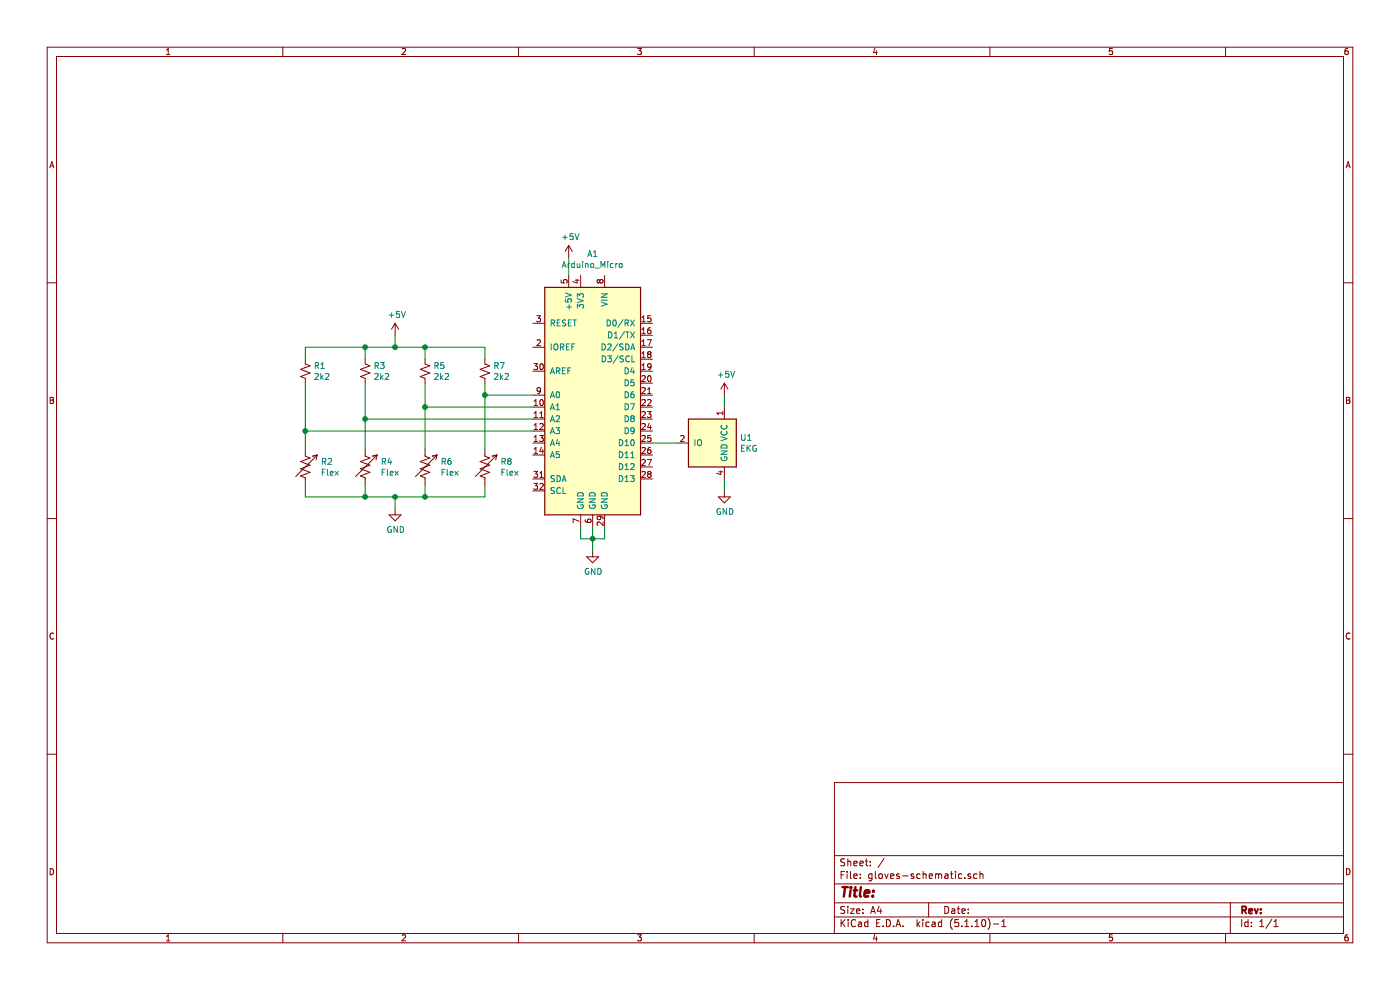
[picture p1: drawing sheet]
EESchema Schematic File Version 4
EELAYER 30 0
EELAYER END
$Descr A4 11693 8268
encoding utf-8
Sheet 1 1
Title ""
Date ""
Rev ""
Comp ""
Comment1 ""
Comment2 ""
Comment3 ""
Comment4 ""
$EndDescr
$Comp
L device:R_Small_US R1
U 1 1
P 2550 3100
F 0 "R1" H 2618 3146 50  0000 L CNN
F 1 "2k2" H 2618 3055 50  0000 L CNN
F 2 "" H 2550 3100 50  0001 C CNN
F 3 "~" H 2550 3100 50  0001 C CNN
	1    2550 3100
	1    0    0    -1  
$EndComp
$Comp
L device:R_Small_US R3
U 1 1
P 3050 3100
F 0 "R3" H 3118 3146 50  0000 L CNN
F 1 "2k2" H 3118 3055 50  0000 L CNN
F 2 "" H 3050 3100 50  0001 C CNN
F 3 "~" H 3050 3100 50  0001 C CNN
	1    3050 3100
	1    0    0    -1  
$EndComp
$Comp
L device:R_Small_US R5
U 1 1
P 3550 3100
F 0 "R5" H 3618 3146 50  0000 L CNN
F 1 "2k2" H 3618 3055 50  0000 L CNN
F 2 "" H 3550 3100 50  0001 C CNN
F 3 "~" H 3550 3100 50  0001 C CNN
	1    3550 3100
	1    0    0    -1  
$EndComp
$Comp
L device:R_Small_US R7
U 1 1
P 4050 3100
F 0 "R7" H 4118 3146 50  0000 L CNN
F 1 "2k2" H 4118 3055 50  0000 L CNN
F 2 "" H 4050 3100 50  0001 C CNN
F 3 "~" H 4050 3100 50  0001 C CNN
	1    4050 3100
	1    0    0    -1  
$EndComp
Wire Wire Line
	2550 3000 2550 2900
Wire Wire Line
	4050 2900 4050 3000
Wire Wire Line
	3550 3000 3550 2900
Wire Wire Line
	3050 3000 3050 2900
$Comp
L power:GND #PWR02
U 1 1
P 3300 4250
F 0 "#PWR02" H 3300 4000 50  0001 C CNN
F 1 "GND" H 3305 4077 50  0000 C CNN
F 2 "" H 3300 4250 50  0001 C CNN
F 3 "" H 3300 4250 50  0001 C CNN
	1    3300 4250
	1    0    0    -1  
$EndComp
$Comp
L power:+5V #PWR01
U 1 1
P 3300 2800
F 0 "#PWR01" H 3300 2650 50  0001 C CNN
F 1 "+5V" H 3315 2973 50  0000 C CNN
F 2 "" H 3300 2800 50  0001 C CNN
F 3 "" H 3300 2800 50  0001 C CNN
	1    3300 2800
	1    0    0    -1  
$EndComp
Wire Wire Line
	3300 2800 3300 2900
$Comp
L device:R_Variable_US R2
U 1 1
P 2550 3900
F 0 "R2" H 2678 3946 50  0000 L CNN
F 1 "Flex" H 2678 3855 50  0000 L CNN
F 2 "" V 2480 3900 50  0001 C CNN
F 3 "~" H 2550 3900 50  0001 C CNN
	1    2550 3900
	1    0    0    -1  
$EndComp
$Comp
L device:R_Variable_US R4
U 1 1
P 3050 3900
F 0 "R4" H 3178 3946 50  0000 L CNN
F 1 "Flex" H 3178 3855 50  0000 L CNN
F 2 "" V 2980 3900 50  0001 C CNN
F 3 "~" H 3050 3900 50  0001 C CNN
	1    3050 3900
	1    0    0    -1  
$EndComp
$Comp
L device:R_Variable_US R8
U 1 1
P 4050 3900
F 0 "R8" H 4178 3946 50  0000 L CNN
F 1 "Flex" H 4178 3855 50  0000 L CNN
F 2 "" V 3980 3900 50  0001 C CNN
F 3 "~" H 4050 3900 50  0001 C CNN
	1    4050 3900
	1    0    0    -1  
$EndComp
$Comp
L device:R_Variable_US R6
U 1 1
P 3550 3900
F 0 "R6" H 3678 3946 50  0000 L CNN
F 1 "Flex" H 3678 3855 50  0000 L CNN
F 2 "" V 3480 3900 50  0001 C CNN
F 3 "~" H 3550 3900 50  0001 C CNN
	1    3550 3900
	1    0    0    -1  
$EndComp
Wire Wire Line
	2550 2900 3050 2900
Connection ~ 3050 2900
Wire Wire Line
	3050 2900 3300 2900
Wire Wire Line
	3300 2900 3550 2900
Connection ~ 3300 2900
Wire Wire Line
	3550 2900 4050 2900
Connection ~ 3550 2900
Wire Wire Line
	2550 4050 2550 4150
Wire Wire Line
	2550 4150 3050 4150
Wire Wire Line
	4050 4150 4050 4050
Wire Wire Line
	3550 4050 3550 4150
Connection ~ 3550 4150
Wire Wire Line
	3550 4150 4050 4150
Wire Wire Line
	3050 4050 3050 4150
Connection ~ 3050 4150
Wire Wire Line
	3050 4150 3300 4150
Wire Wire Line
	3300 4150 3300 4250
Connection ~ 3300 4150
Wire Wire Line
	3300 4150 3550 4150
$Comp
L MCU_Module:Arduino_Leonardo A1
U 1 1
P 4950 3300
F 0 "A1" H 4950 4481 50  0000 C CNN
F 1 "Arduino_Micro" H 4950 4390 50  0000 C CNN
F 2 "Module:Arduino_UNO_R3" H 5100 2250 50  0001 L CNN
F 3 "https://www.arduino.cc/en/Main/ArduinoBoardLeonardo" H 4750 4350 50  0001 C CNN
	1    4950 3300
	-1   0    0    -1  
$EndComp
Wire Wire Line
	4050 3300 4050 3750
Wire Wire Line
	4450 3300 4050 3300
Wire Wire Line
	4450 3400 3550 3400
Wire Wire Line
	3550 3400 3550 3750
Wire Wire Line
	4450 3500 3050 3500
Wire Wire Line
	3050 3500 3050 3750
Wire Wire Line
	4450 3600 2550 3600
Wire Wire Line
	2550 3600 2550 3750
Wire Wire Line
	2550 3200 2550 3600
Connection ~ 2550 3600
Wire Wire Line
	3050 3200 3050 3500
Connection ~ 3050 3500
Wire Wire Line
	3550 3200 3550 3400
Connection ~ 3550 3400
Wire Wire Line
	4050 3200 4050 3300
Connection ~ 4050 3300
Wire Wire Line
	5050 4400 5050 4500
Wire Wire Line
	5050 4500 4950 4500
Wire Wire Line
	4850 4500 4850 4400
Wire Wire Line
	4950 4400 4950 4500
Connection ~ 4950 4500
Wire Wire Line
	4950 4500 4850 4500
Wire Wire Line
	4950 4500 4950 4600
$Comp
L power:GND #PWR04
U 1 1
P 4950 4600
F 0 "#PWR04" H 4950 4350 50  0001 C CNN
F 1 "GND" H 4955 4427 50  0000 C CNN
F 2 "" H 4950 4600 50  0001 C CNN
F 3 "" H 4950 4600 50  0001 C CNN
	1    4950 4600
	1    0    0    -1  
$EndComp
$Comp
L power:+5V #PWR03
U 1 1
P 4750 2150
F 0 "#PWR03" H 4750 2000 50  0001 C CNN
F 1 "+5V" H 4765 2323 50  0000 C CNN
F 2 "" H 4750 2150 50  0001 C CNN
F 3 "" H 4750 2150 50  0001 C CNN
	1    4750 2150
	1    0    0    -1  
$EndComp
Wire Wire Line
	4750 2150 4750 2300
$Comp
L Sensor:DHT11 U1
U 1 1
P 5950 3700
F 0 "U1" H 5720 3746 50  0000 R CNN
F 1 "EKG" H 5720 3655 50  0000 R CNN
F 2 "" H 6100 3950 50  0001 C CNN
F 3 "http://akizukidenshi.com/download/ds/aosong/DHT11.pdf" H 6100 3950 50  0001 C CNN
	1    5950 3700
	-1   0    0    -1  
$EndComp
$Comp
L power:+5V #PWR05
U 1 1
P 6050 3300
F 0 "#PWR05" H 6050 3150 50  0001 C CNN
F 1 "+5V" H 6065 3473 50  0000 C CNN
F 2 "" H 6050 3300 50  0001 C CNN
F 3 "" H 6050 3300 50  0001 C CNN
	1    6050 3300
	1    0    0    -1  
$EndComp
$Comp
L power:GND #PWR06
U 1 1
P 6050 4100
F 0 "#PWR06" H 6050 3850 50  0001 C CNN
F 1 "GND" H 6055 3927 50  0000 C CNN
F 2 "" H 6050 4100 50  0001 C CNN
F 3 "" H 6050 4100 50  0001 C CNN
	1    6050 4100
	1    0    0    -1  
$EndComp
Wire Wire Line
	6050 4100 6050 4000
Wire Wire Line
	6050 3400 6050 3300
Wire Wire Line
	5650 3700 5450 3700
$EndSCHEMATC
